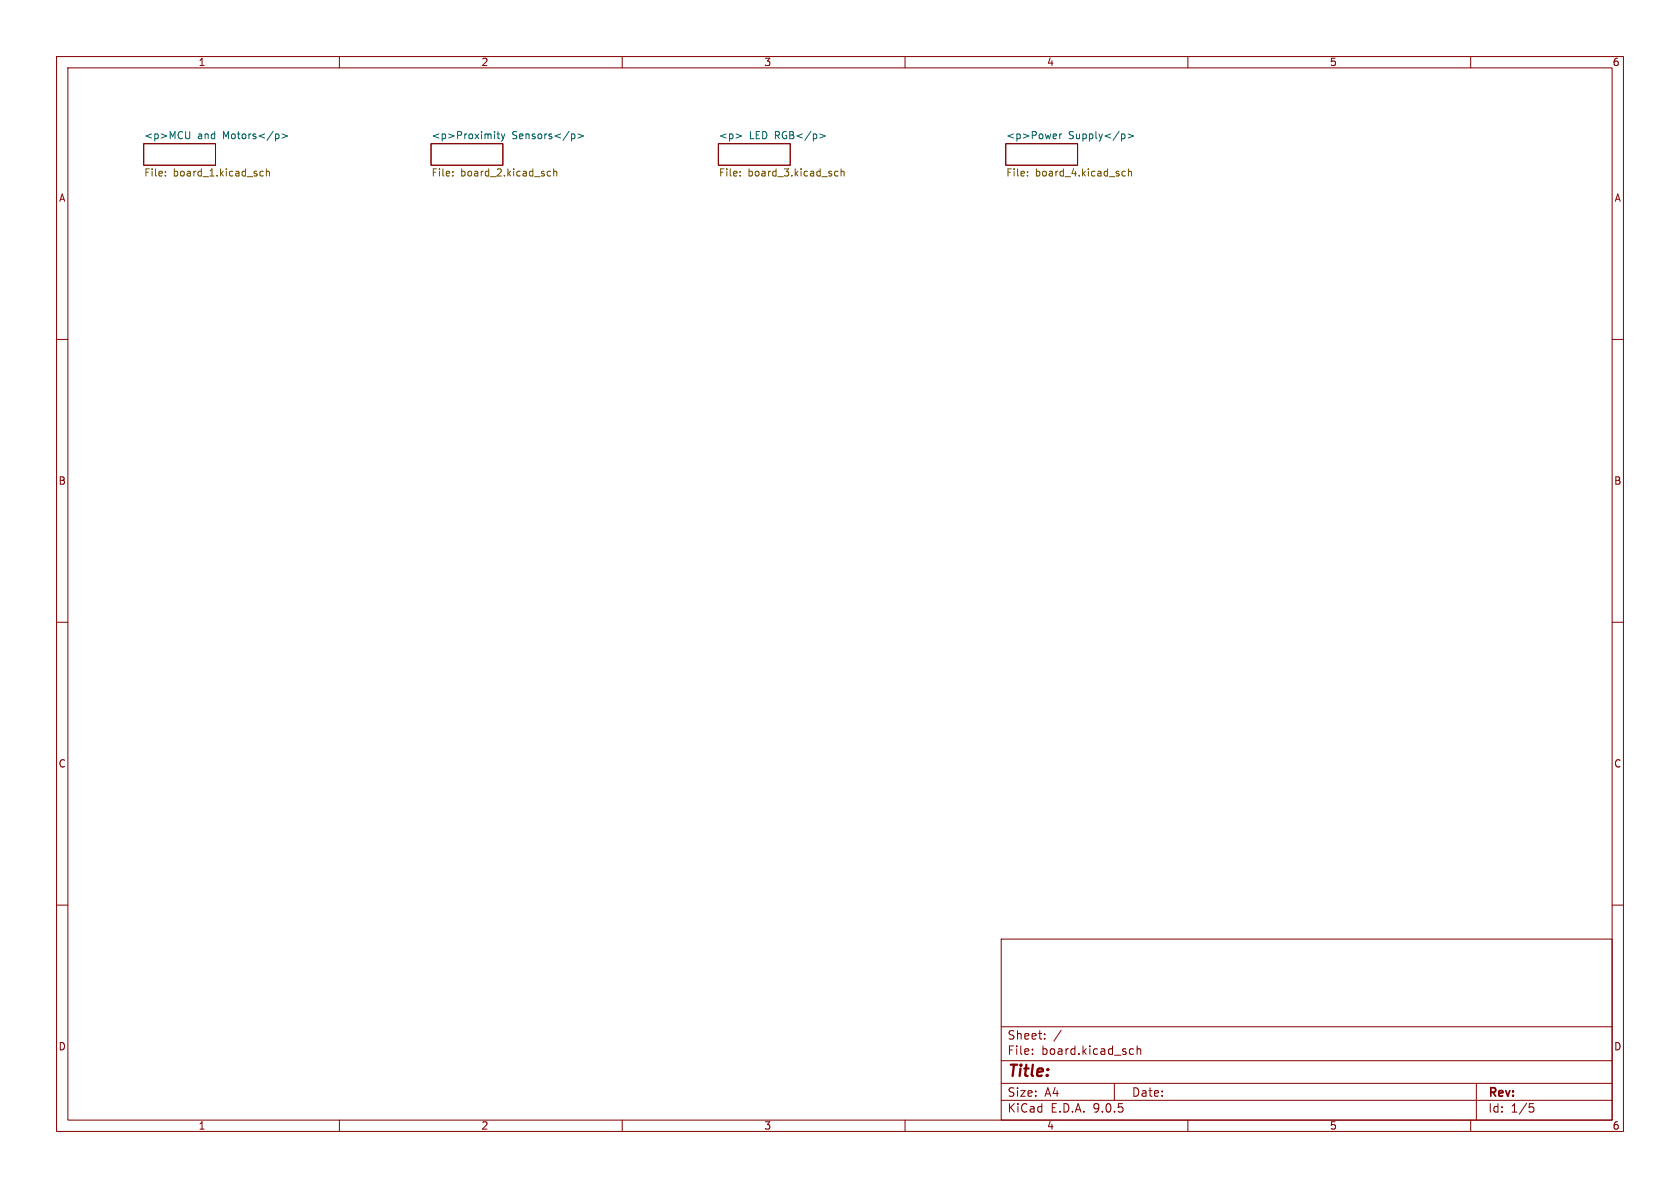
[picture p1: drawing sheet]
<svg xmlns="http://www.w3.org/2000/svg" width="297mm" height="210mm" viewBox="0 0 297 210" stroke-linecap="round" stroke-linejoin="round" font-family="sans-serif">
<g fill="none" stroke="#840000" stroke-width=".18">
<path d="M10 10h277v190h-277zM12 12h273v186h-273zM60 10v2M110 10v2M160 10v2M210 10v2M260 10v2M25.4 25.4h12.7v3.8h-12.7zM76.2 25.4h12.7v3.8h-12.7zM127 25.4h12.7v3.8h-12.7zM177.8 25.4h12.7v3.8h-12.7zM10 60h2"/>
<path d="M285 60h2M10 110h2M285 110h2M10 160h2M177 166h108v32h-108zM285 160h2M60 198v2M110 198v2M160 198v2M177 194.5h108M177 191.5h108M177 187.5h108"/>
<path d="M177 181.5h108M182.5 186.3v.1M182.5 185.5v.1M184.7 183.6v.1M184.7 182.8v.1M187.6 182.1l-1.3 2M197 191.5v3M199.8 186.3h.6M199.8 185.5h.6M201 185.5l.2-.1 .4 .1 .1 .9M201 184.9v1.5M210 198v2"/>
<path d="M260 198v2M261 191.5v6.5M270.4 195.1h.7M270.5 195.7h.4l.3 .3-.2 .5-.5 .1"/>
</g>
<g fill="none" stroke="#006464" stroke-width=".18">
<path d="M33.5 23.3v1.1l-.2 .1h-.4M48.8 23.7h.4l.1 .2v.5l-.5 .1M49.9 23.7l.9 .3-.9 .4M87.4 23.3v.1M87.4 23.7v.8M87.9 23.7h.4M88 23.3v1l.3 .2M88.6 23.7l.3 .8M88.9 24.5l-.3 .4M89.2 23.7l-.3 .8M101 23.7h.4l.2 .2-.1 .6h-.5M102.2 23.7l1 .3-1 .4"/>
<path d="M130.1 23.7l1 .3-1 .4M144.9 23.7l1 .3-1 .4M186.4 23.7h.3l.1 .3-.6 .1M186.7 24.5h-.3M187.3 23.7v.8M187.7 23.7l-.4 .2M198.3 23.7h.3l.3 .2-.1 .6h-.5M199.4 23.7l1 .3-1 .4"/>
</g>
<g fill="none" stroke="#725600" stroke-width=".18">
<path d="M29.2 31v.1M29.2 30.3v.2M45.9 30.9l.3 .2h.3M46.5 30.3h-.3l-.3 .2M47.1 30.4l.2-.1h.3v.8M47.1 29.8v1.3M80 31v.1M80 30.3v.2M96.7 30.9l.3 .2h.3M97.3 30.3h-.3l-.3 .2M97.9 30.4l.2-.1h.3v.8M97.9 29.8v1.3"/>
<path d="M130.8 31v.1M130.8 30.3v.2M147.5 30.9l.3 .2h.3M148.1 30.3h-.3l-.3 .2M148.7 30.4l.2-.1h.3v.8M148.7 29.8v1.3M181.6 31v.1M181.6 30.3v.2M198.3 30.9l.3 .2h.3M198.9 30.3h-.3l-.3 .2M199.5 30.4l.2-.1h.3v.8M199.5 29.8v1.3"/>
</g>
<text font-size="2.8" fill="#840000" x="178" y="190.9">Title:</text>
<g font-size="2.1" fill="#840000">
<text x="178" y="184">Sheet:</text>
<text x="178" y="186.7">File:</text>
<text x="184.1" y="186.7">board.kicad_sch</text>
<text x="178" y="196.9">KiCad</text>
<text x="178" y="194.1">Size:</text>
<text x="184.7" y="194.1">A4</text>
<text x="185.7" y="196.9">E.D.A.</text>
<text x="193.3" y="196.9">9.0.5</text>
<text x="200" y="194.1">Date:</text>
<text x="263" y="194.3">Rev:</text>
<text x="263" y="196.9">Id:</text>
<text x="267.1" y="196.9">1/5</text>
</g>
<g font-size="1.8" fill="#840000">
<text x="35" y="11.9">1</text>
<text x="85" y="11.9">2</text>
<text x="135" y="11.9">3</text>
<text x="185" y="11.9">4</text>
<text x="235" y="11.9">5</text>
<text x="285" y="11.9">6</text>
<text x="10.3" y="35.9">A</text>
<text x="285.3" y="35.9">A</text>
<text x="10.3" y="85.9">B</text>
<text x="285.3" y="85.9">B</text>
<text x="10.3" y="135.9">C</text>
<text x="285.3" y="135.9">C</text>
<text x="10.3" y="185.9">D</text>
<text x="285.3" y="185.9">D</text>
<text x="35" y="199.9">1</text>
<text x="85" y="199.9">2</text>
<text x="135" y="199.9">3</text>
<text x="185" y="199.9">4</text>
<text x="235" y="199.9">5</text>
<text x="285" y="199.9">6</text>
</g>
<g font-size="1.8" fill="#006464">
<text x="25.4" y="24.7">&lt;p&gt;MCU</text>
<text x="34.9" y="24.7">and</text>
<text x="39.5" y="24.7">Motors&lt;/p&gt;</text>
<text x="76.2" y="24.7">&lt;p&gt;Proximity</text>
<text x="90.5" y="24.7">Sensors&lt;/p&gt;</text>
<text x="127" y="24.7">&lt;p&gt;</text>
<text x="132.5" y="24.7">LED RGB&lt;/p&gt;</text>
<text x="177.8" y="24.7">&lt;p&gt;Power</text>
<text x="188.9" y="24.7">Supply&lt;/p&gt;</text>
</g>
<g font-size="1.8" fill="#725600">
<text x="25.4" y="31.5">File:</text>
<text x="30.6" y="31.5">board_1.kicad_sch</text>
<text x="76.2" y="31.5">File:</text>
<text x="81.4" y="31.5">board_2.kicad_sch</text>
<text x="127" y="31.5">File:</text>
<text x="132.2" y="31.5">board_3.kicad_sch</text>
<text x="177.8" y="31.5">File:</text>
<text x="183" y="31.5">board_4.kicad_sch</text>
</g>
</svg>
